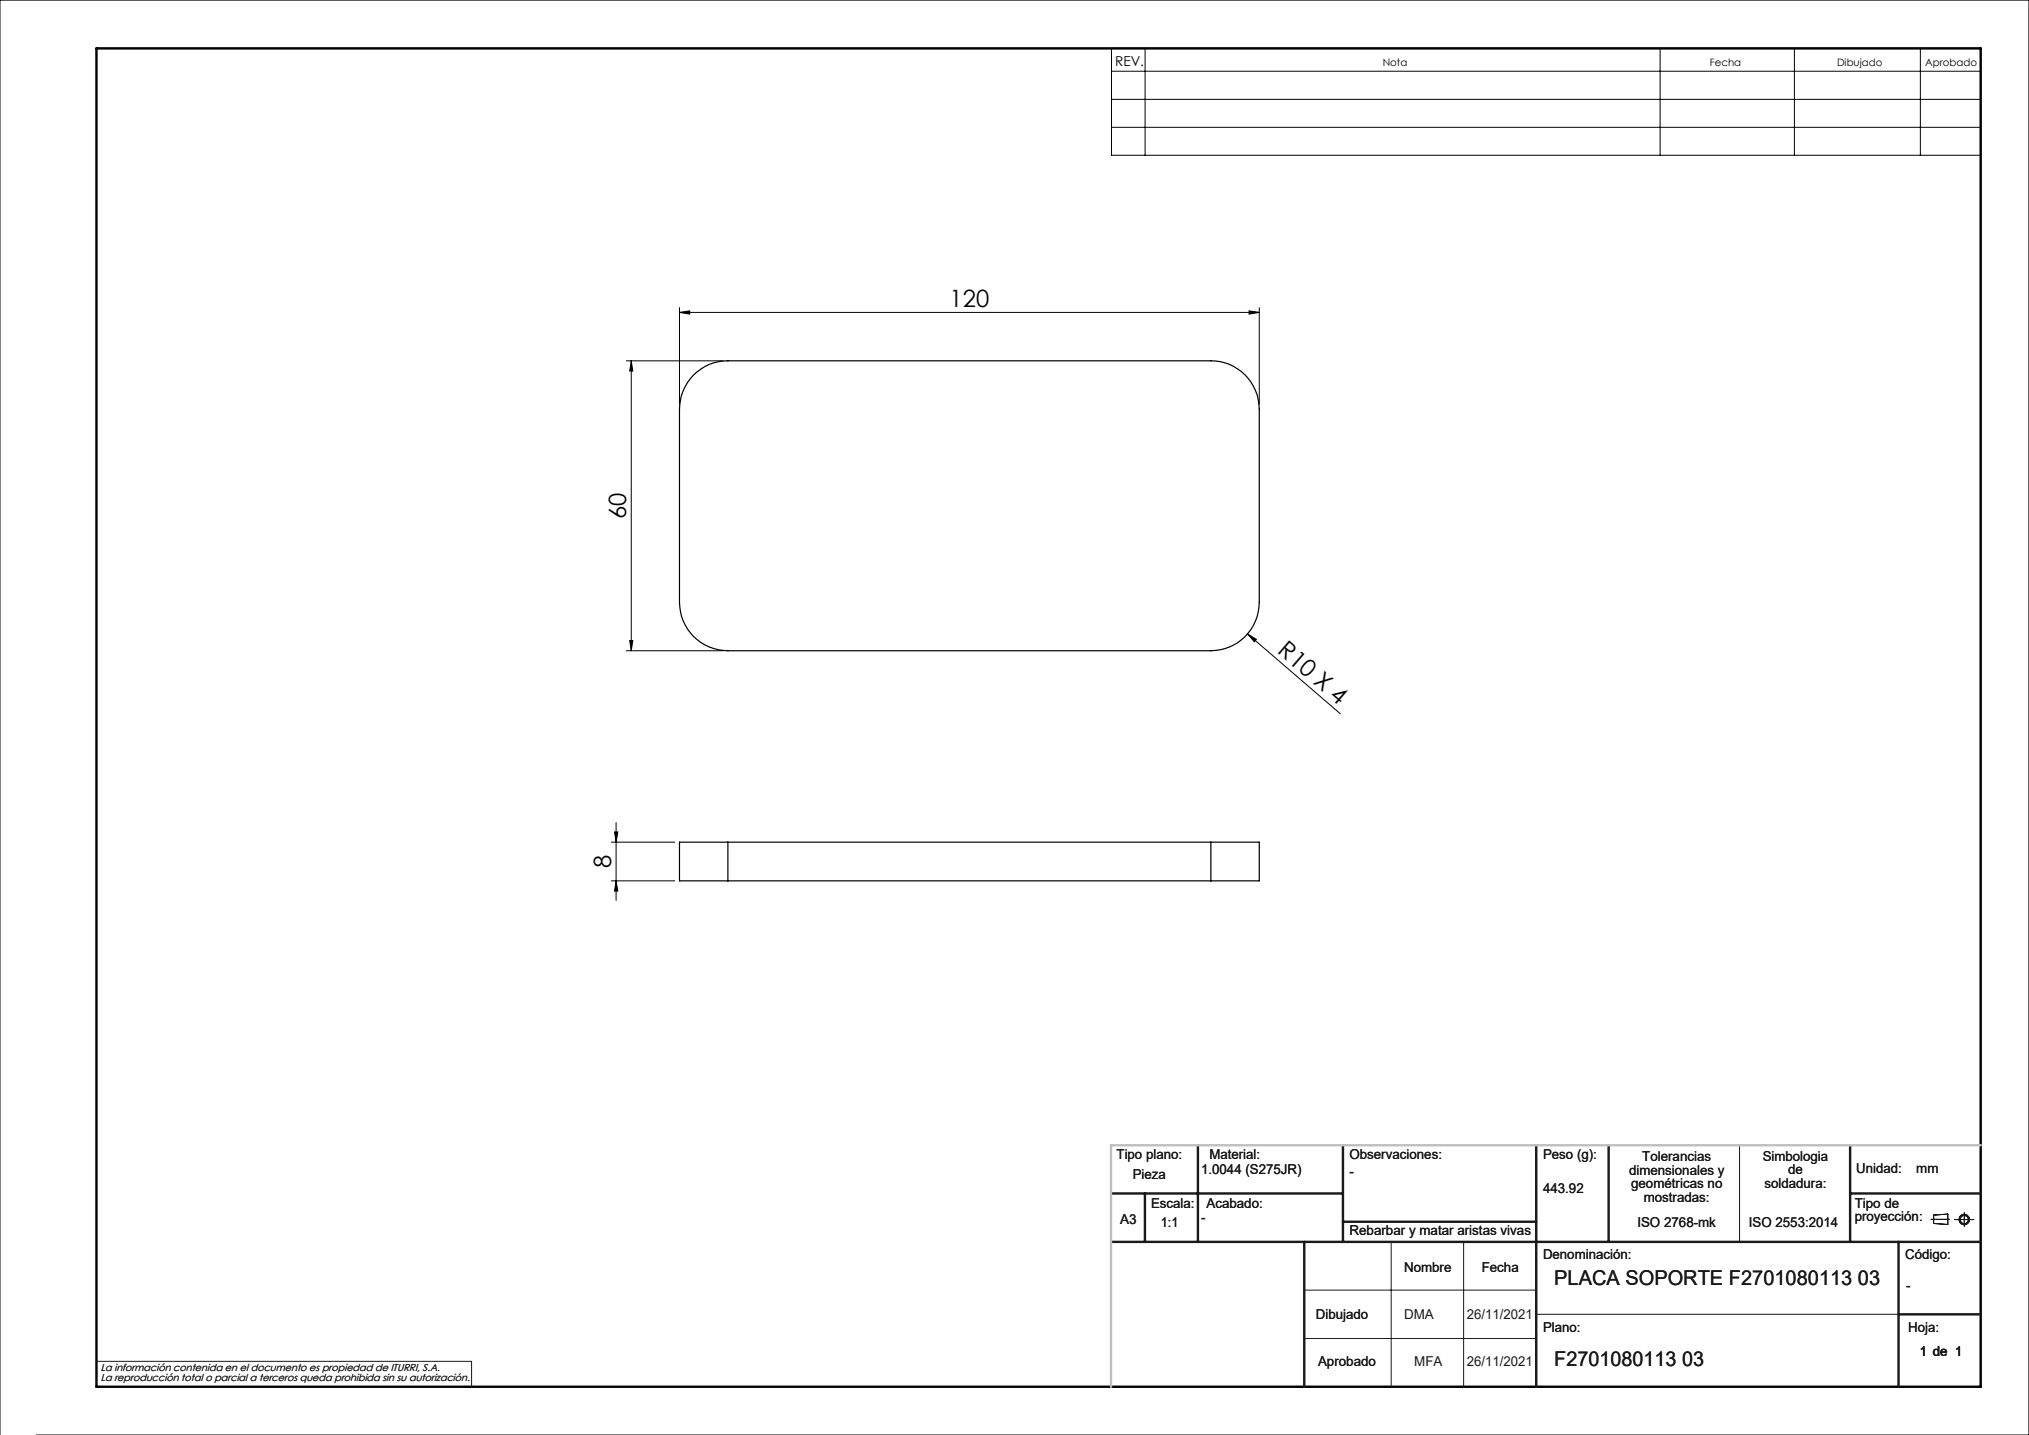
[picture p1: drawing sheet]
<svg xmlns="http://www.w3.org/2000/svg" width="420mm" height="297mm" viewBox="0 0 420 297" stroke-linecap="round" stroke-linejoin="round" font-family="sans-serif">
<g fill="none" stroke="#191924" stroke-width=".21">
<path d="M360.1 237v20M288 257v30M303 257v30M399.7 252.4h3.8M400.3 251.5l2.9-.2v2.1l-2.9-.2zM404.6 252.4h4M406.6 251v2.8M270 267h48M270 277h48M318 272h75M20 281.8h77.6v5.2"/>
<circle cx="406.6" cy="252.4" r=".86"/>
<circle cx="406.6" cy="252.4" r="1.07"/>
</g>
<g fill="none" stroke="#000" stroke-width=".21">
<path d="M230.1 10h179.9v22.1h-179.9zM230.1 14.7h179.9M237 10v22.1M343.6 10v22.1M371.4 10v22.1M397.5 10v22.1M230.1 20.6h179.9M230.1 26.3h179.9M129.6 74.7h20M130.7 74.7l.3 2.1h-.6zM130.7 74.7v60M140.7 64.7l2.1-.4v.7z"/>
<path d="M140.7 63.7v20M140.7 64.7h120M258.6 64.3l2.1 .4-2.1 .3zM260.7 63.7v20M129.6 134.7h20M130.4 132.6h.6l-.3 2.1zM258.2 131.2l1.9 1.1-.5 .5zM258.2 131.2l19.3 16.5M126.5 174.3h13.2M127.2 172.2h.7l-.4 2.1zM127.5 170.2v16.2M126.5 182.3h13.2"/>
<path d="M127.5 182.3l.4 2.1h-.7zM0 297v-297h420v297h-412.5"/>
</g>
<path d="M20 10h390v277h-390z" fill="none" stroke="#000" stroke-width=".5"/>
<g fill="none" stroke="#191924" stroke-width=".5">
<path d="M248 237v20M278 237v20M318 237v50M333 237v20M383 237v20M230 257h180M230 247h48M237 247v10M270 257v30M278 252.9h40M383 247h27M393 257v30"/>
<path d="M393 272h17"/>
</g>
<path d="M410 237h-180v50" fill="none" stroke="#c0c0c0" stroke-width=".5"/>
<g fill="#000">
<path d="M258.2 131.2l1.9 1.1-.5 .5z"/>
<path d="M140.7 64.7l2.1-.4v.7zM258.6 64.3l2.1 .4-2.1 .3z"/>
<path d="M130.4 132.6h.6l-.3 2.1zM130.7 74.7l.3 2.1h-.6zM127.5 182.3l.4 2.1h-.7zM127.2 172.2h.7l-.4 2.1z"/>
</g>
<path d="M143.6 77.6a9.8 9.8 0 0 1 7.1-2.9h99.9a10 10 0 0 1 10.1 10v40a10 10 0 0 1-10.1 10h-99.9a10 10 0 0 1-10-10v-40a10.2 10.2 0 0 1 2.9-7.1zM150.7 174.3h-10v8h10M150.7 174.3v8M150.7 174.3h99.9M250.6 174.3h10.1v8h-10.1M250.6 174.3v8M150.7 182.3h99.9" fill="none" stroke="#000" stroke-width=".25"/>
<g font-size="4.9">
<text x="196.6" y="63.6">120</text>
<text x="129.6" y="107.4" transform="rotate(-90 129.6 107.4)">60</text>
<text x="264.3" y="135" transform="rotate(41 264.3 135)">R10 X 4</text>
<text x="126.5" y="179.6" transform="rotate(-90 126.5 179.6)">8</text>
</g>
<g font-size="4.2" fill="#191924">
<text x="321.7" y="265.9">PLACA SOPORTE F2701080113 03</text>
<text x="321.7" y="282.8">F2701080113 03</text>
</g>
<text font-size="2.8" x="230.8" y="13.6">REV.</text>
<g font-size="2.8" fill="#191924">
<text x="231.1" y="239.9">Tipo plano:</text>
<text x="250.3" y="239.9">Material:</text>
<text x="279.3" y="239.9">Observaciones:</text>
<text x="319.4" y="239.9">Peso (g):</text>
<text x="234.5" y="244.1">Pieza</text>
<text x="248.6" y="243">1.0044 (S275JR)</text>
<text x="279.3" y="243.4">-</text>
<text x="337.2" y="243.1">dimensionales y</text>
<text x="337.6" y="246">geométricas no</text>
<text x="339.9" y="240.3">Tolerancias</text>
<text x="364.9" y="240.2">Simbologia</text>
<text x="365.3" y="245.9">soldadura:</text>
<text x="370.1" y="243">de</text>
<text x="384.2" y="242.7">Unidad:</text>
<text x="396.7" y="242.7">mm</text>
<text x="238.3" y="250">Escala:</text>
<text x="249.7" y="250">Acabado:</text>
<text x="319.4" y="246.9">443.92</text>
<text x="340.2" y="248.8">mostradas:</text>
<text x="383.9" y="250">Tipo de</text>
<text x="231.9" y="253.4">A3</text>
<text x="240.3" y="254">1:1</text>
<text x="248.6" y="252.9">-</text>
<text x="279.3" y="255.7">Rebarbar y matar aristas vivas</text>
<text x="338.9" y="254">ISO 2768-mk</text>
<text x="362" y="254">ISO 2553:2014</text>
<text x="383.9" y="252.8">proyección:</text>
<text x="290.6" y="263.3">Nombre</text>
<text x="306.7" y="263.3">Fecha</text>
<text x="319.4" y="260.6">Denominación:</text>
<text x="394.4" y="260.6">Código:</text>
<text x="394.6" y="266.9">-</text>
<text x="272.4" y="273">Dibujado</text>
<text x="290.6" y="273">DMA</text>
<text x="303.6" y="273">26/11/2021</text>
<text x="319.4" y="275.8">Plano:</text>
<text x="395" y="275.8">Hoja:</text>
<text x="397.4" y="280.6">1 de 1</text>
<text x="272.8" y="282.8">Aprobado</text>
<text x="292.7" y="282.8">MFA</text>
<text x="303.6" y="282.8">26/11/2021</text>
</g>
<g font-size="2.1">
<text x="286.2" y="13.6">Nota</text>
<text x="353.9" y="13.6">Fecha</text>
<text x="380.3" y="13.6">Dibujado</text>
<text x="398.5" y="13.6">Aprobado</text>
</g>
<g font-size="2.1" fill="#191924">
<text x="20.8" y="283.7">La información contenida en el documento es propiedad de ITURRI, S.A.</text>
<text x="20.8" y="285.7">La reproducción total o parcial a terceros queda prohibida sin su autorización.</text>
</g>
</svg>
